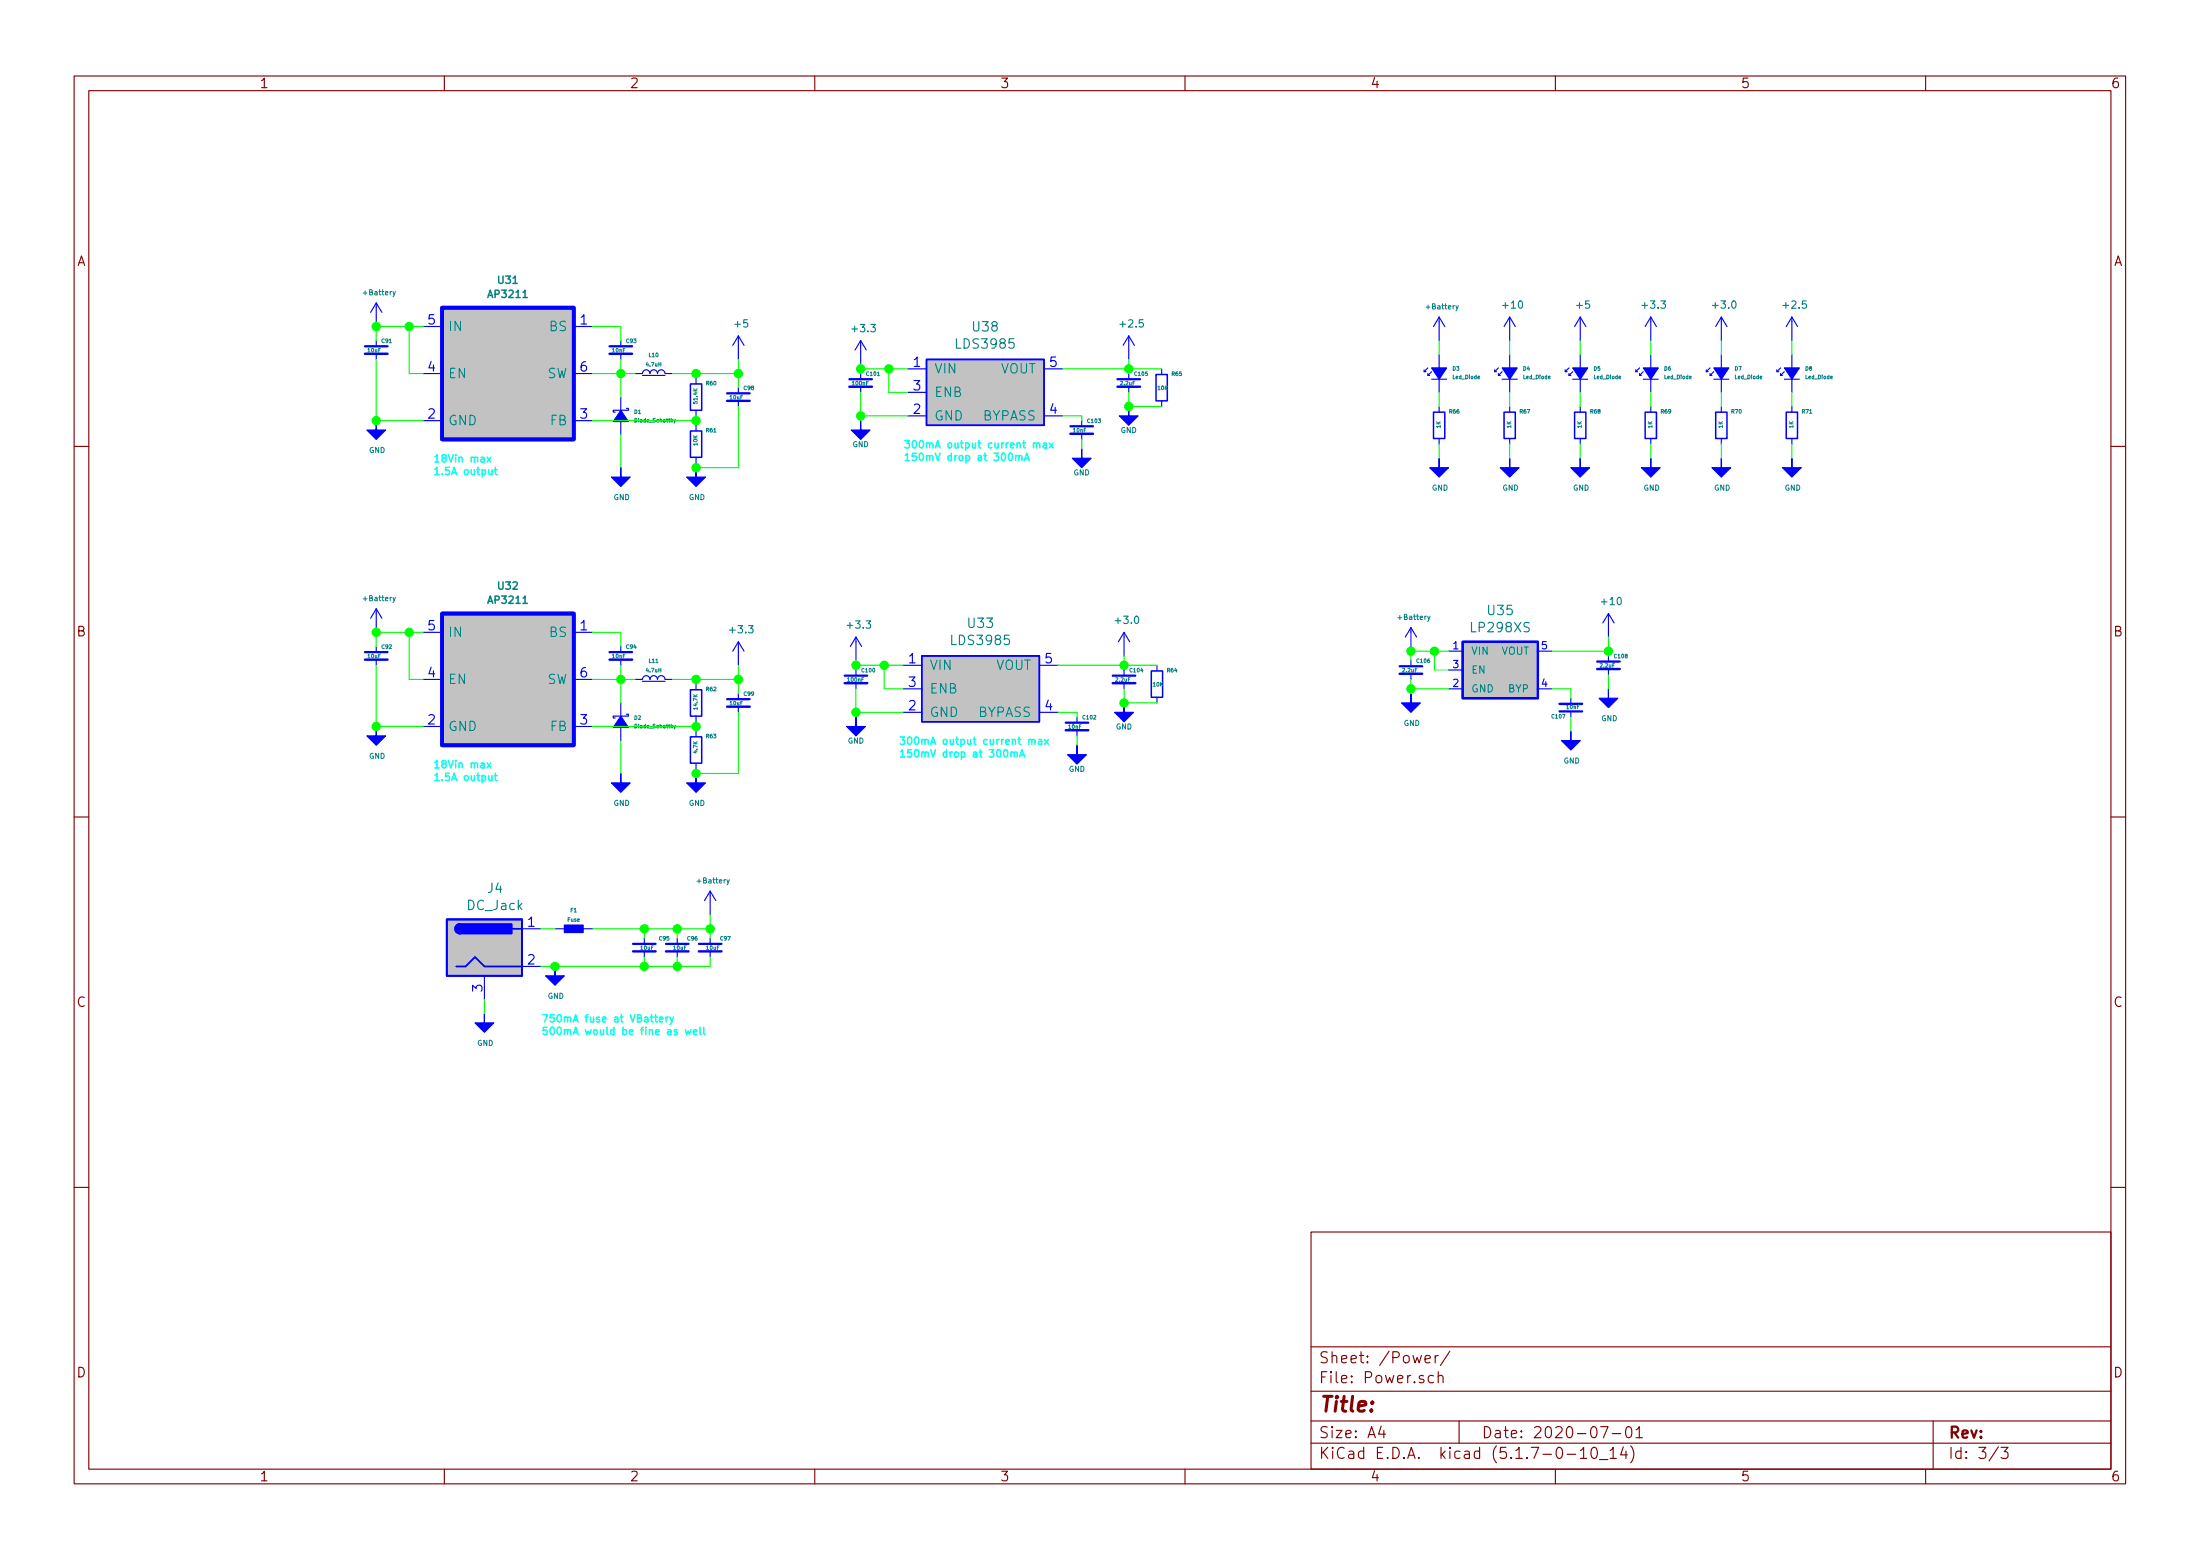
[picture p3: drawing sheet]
EESchema Schematic File Version 4
EELAYER 30 0
EELAYER END
$Descr A4 11693 8268
encoding utf-8
Sheet 3 3
Title ""
Date "2020-07-01"
Rev ""
Comp ""
Comment1 ""
Comment2 ""
Comment3 ""
Comment4 ""
$EndDescr
$Comp
L LDS3985:LDS3985 U38
U 1 1
P 5225 2075
F 0 "U38" H 5237 2425 50  0000 C CNN
F 1 "LDS3985" H 5237 2334 50  0000 C CNN
F 2 "Footprints:SOT23_5" H 5200 2075 50  0001 C CNN
F 3 "" H 5200 2075 50  0001 C CNN
	1    5225 2075
	1    0    0    -1  
$EndComp
$Comp
L Capacitor:Capacitor C101
U 1 1
P 4575 2025
F 0 "C101" H 4600 2075 20  0000 L CNB
F 1 "100nF" H 4525 2025 20  0000 L CNB
F 2 "Footprints:SMD_0402" H 4575 2025 50  0001 C CNN
F 3 "" H 4575 2025 50  0001 C CNN
	1    4575 2025
	1    0    0    -1  
$EndComp
Wire Wire Line
	4825 1950 4725 1950
Wire Wire Line
	4575 1950 4575 1925
$Comp
L GND:GND #PWR0138
U 1 1
P 4575 2225
F 0 "#PWR0138" H 4575 1975 50  0001 C CNN
F 1 "GND" H 4575 2100 28  0000 C CNN
F 2 "" H 4575 2225 50  0001 C CNN
F 3 "" H 4575 2225 50  0001 C CNN
	1    4575 2225
	1    0    0    -1  
$EndComp
Wire Wire Line
	4575 1975 4575 1950
Connection ~ 4575 1950
Wire Wire Line
	4825 2075 4725 2075
Wire Wire Line
	4725 2075 4725 1950
Connection ~ 4725 1950
Wire Wire Line
	4725 1950 4575 1950
Wire Wire Line
	4825 2200 4575 2200
Wire Wire Line
	4575 2200 4575 2225
Wire Wire Line
	4575 2075 4575 2200
Connection ~ 4575 2200
$Comp
L Capacitor:Capacitor C103
U 1 1
P 5750 2275
F 0 "C103" H 5775 2325 20  0000 L CNB
F 1 "10nF" H 5700 2275 20  0000 L CNB
F 2 "Footprints:SMD_0402" H 5750 2275 50  0001 C CNN
F 3 "" H 5750 2275 50  0001 C CNN
	1    5750 2275
	1    0    0    -1  
$EndComp
$Comp
L GND:GND #PWR0140
U 1 1
P 5750 2375
F 0 "#PWR0140" H 5750 2125 50  0001 C CNN
F 1 "GND" H 5750 2250 28  0000 C CNN
F 2 "" H 5750 2375 50  0001 C CNN
F 3 "" H 5750 2375 50  0001 C CNN
	1    5750 2375
	1    0    0    -1  
$EndComp
Wire Wire Line
	5650 2200 5750 2200
Wire Wire Line
	5750 2200 5750 2225
Wire Wire Line
	5750 2325 5750 2375
$Comp
L Capacitor:Capacitor C105
U 1 1
P 6000 2025
F 0 "C105" H 6025 2075 20  0000 L CNB
F 1 "2.2uF" H 5950 2025 20  0000 L CNB
F 2 "Footprints:SMD_0603" H 6000 2025 50  0001 C CNN
F 3 "" H 6000 2025 50  0001 C CNN
	1    6000 2025
	1    0    0    -1  
$EndComp
$Comp
L GND:GND #PWR0144
U 1 1
P 6000 2150
F 0 "#PWR0144" H 6000 1900 50  0001 C CNN
F 1 "GND" H 6000 2025 28  0000 C CNN
F 2 "" H 6000 2150 50  0001 C CNN
F 3 "" H 6000 2150 50  0001 C CNN
	1    6000 2150
	1    0    0    -1  
$EndComp
Wire Wire Line
	5650 1950 6000 1950
Wire Wire Line
	6000 1950 6000 1975
Wire Wire Line
	6000 1900 6000 1950
Connection ~ 6000 1950
Wire Wire Line
	6000 2075 6000 2150
$Comp
L Resistor:Resistor R65
U 1 1
P 6175 2050
F 0 "R65" V 6100 2100 20  0000 L CNB
F 1 "10K" V 6175 2025 20  0000 L CNB
F 2 "Footprints:SMD_0402" V 6175 2050 50  0001 C CNN
F 3 "" V 6175 2050 50  0001 C CNN
	1    6175 2050
	0    1    1    0   
$EndComp
Wire Wire Line
	6175 2150 6000 2150
Connection ~ 6000 2150
Wire Wire Line
	6175 1950 6000 1950
Text Notes 4800 2450 0    39   ~ 8
300mA output current max\n150mV drop at 300mA\n
$Comp
L AP3211:AP3211 U31
U 1 1
P 2700 1975
F 0 "U31" H 2700 2473 39  0000 C CNB
F 1 "AP3211" H 2700 2398 39  0000 C CNB
F 2 "Footprints:SOT23_6" H 2725 1925 60  0001 C CNN
F 3 "" H 2725 1925 60  0001 C CNN
	1    2700 1975
	1    0    0    -1  
$EndComp
$Comp
L Capacitor:Capacitor C91
U 1 1
P 2000 1850
F 0 "C91" H 2025 1900 20  0000 L CNB
F 1 "10uF" H 1950 1850 20  0000 L CNB
F 2 "Footprints:SMD_0603" H 2000 1850 50  0001 C CNN
F 3 "" H 2000 1850 50  0001 C CNN
	1    2000 1850
	1    0    0    -1  
$EndComp
Wire Wire Line
	2250 1725 2175 1725
Wire Wire Line
	2250 1975 2175 1975
Wire Wire Line
	2175 1975 2175 1725
Connection ~ 2175 1725
Wire Wire Line
	2175 1725 2000 1725
$Comp
L GND:GND #PWR0123
U 1 1
P 2000 2225
F 0 "#PWR0123" H 2000 1975 50  0001 C CNN
F 1 "GND" H 2005 2069 28  0000 C CNN
F 2 "" H 2000 2225 50  0001 C CNN
F 3 "" H 2000 2225 50  0001 C CNN
	1    2000 2225
	1    0    0    -1  
$EndComp
Wire Wire Line
	2250 2225 2000 2225
Wire Wire Line
	2000 1900 2000 2225
Connection ~ 2000 2225
Wire Wire Line
	2000 1800 2000 1725
$Comp
L Capacitor:Capacitor C93
U 1 1
P 3300 1850
F 0 "C93" H 3325 1900 20  0000 L CNB
F 1 "10nF" H 3250 1850 20  0000 L CNB
F 2 "Footprints:SMD_0402" H 3300 1850 50  0001 C CNN
F 3 "" H 3300 1850 50  0001 C CNN
	1    3300 1850
	1    0    0    -1  
$EndComp
Wire Wire Line
	3300 1725 3300 1800
Wire Wire Line
	3300 1900 3300 1975
$Comp
L Diode_Schottky:Diode_Schottky D1
U 1 1
P 3300 2200
F 0 "D1" V 3277 2268 20  0000 L CNB
F 1 "Diode_Schottky" V 3322 2268 20  0000 L CNB
F 2 "Footprints:Diode_SDM2U30CSP_7" V 3300 2200 50  0001 C CNN
F 3 "" V 3300 2200 50  0001 C CNN
	1    3300 2200
	0    1    1    0   
$EndComp
Wire Wire Line
	3150 1725 3300 1725
Wire Wire Line
	3150 1975 3300 1975
Wire Wire Line
	3300 2100 3300 1975
Connection ~ 3300 1975
$Comp
L GND:GND #PWR0128
U 1 1
P 3300 2475
F 0 "#PWR0128" H 3300 2225 50  0001 C CNN
F 1 "GND" H 3305 2319 28  0000 C CNN
F 2 "" H 3300 2475 50  0001 C CNN
F 3 "" H 3300 2475 50  0001 C CNN
	1    3300 2475
	1    0    0    -1  
$EndComp
$Comp
L Inductor:Inductor L10
U 1 1
P 3475 1975
F 0 "L10" H 3475 2075 20  0000 C CNB
F 1 "4.7uH" H 3475 2025 20  0000 C CNB
F 2 "Footprints:SMD_0805" V 3495 1975 50  0001 C CNN
F 3 "" V 3495 1975 50  0001 C CNN
	1    3475 1975
	1    0    0    -1  
$EndComp
$Comp
L Resistor:Resistor R60
U 1 1
P 3700 2100
F 0 "R60" V 3625 2150 20  0000 L CNB
F 1 "51.4K" H 3650 2100 20  0000 L CNB
F 2 "Footprints:SMD_0402" V 3700 2100 50  0001 C CNN
F 3 "" V 3700 2100 50  0001 C CNN
	1    3700 2100
	0    1    1    0   
$EndComp
$Comp
L Resistor:Resistor R61
U 1 1
P 3700 2350
F 0 "R61" V 3625 2400 20  0000 L CNB
F 1 "10K" H 3650 2350 20  0000 L CNB
F 2 "Footprints:SMD_0402" V 3700 2350 50  0001 C CNN
F 3 "" V 3700 2350 50  0001 C CNN
	1    3700 2350
	0    1    1    0   
$EndComp
Wire Wire Line
	3150 2225 3700 2225
Wire Wire Line
	3375 1975 3300 1975
Wire Wire Line
	3575 1975 3700 1975
Wire Wire Line
	3700 1975 3700 2000
Wire Wire Line
	3700 2200 3700 2225
Wire Wire Line
	3700 2250 3700 2225
Connection ~ 3700 2225
$Comp
L Capacitor:Capacitor C98
U 1 1
P 3925 2100
F 0 "C98" H 3950 2150 20  0000 L CNB
F 1 "10uF" H 3875 2100 20  0000 L CNB
F 2 "Footprints:SMD_0603" H 3925 2100 50  0001 C CNN
F 3 "" H 3925 2100 50  0001 C CNN
	1    3925 2100
	1    0    0    -1  
$EndComp
Wire Wire Line
	3300 2475 3300 2300
$Comp
L GND:GND #PWR0130
U 1 1
P 3700 2475
F 0 "#PWR0130" H 3700 2225 50  0001 C CNN
F 1 "GND" H 3705 2319 28  0000 C CNN
F 2 "" H 3700 2475 50  0001 C CNN
F 3 "" H 3700 2475 50  0001 C CNN
	1    3700 2475
	1    0    0    -1  
$EndComp
Wire Wire Line
	3700 2475 3700 2450
Wire Wire Line
	3700 2475 3925 2475
Wire Wire Line
	3925 2475 3925 2150
Connection ~ 3700 2475
Wire Wire Line
	3700 1975 3925 1975
Wire Wire Line
	3925 1975 3925 2050
Connection ~ 3700 1975
Text Notes 2300 2525 0    39   ~ 8
18Vin max\n1.5A output
Wire Wire Line
	3925 1975 3925 1900
Connection ~ 3925 1975
$Comp
L AP3211:AP3211 U32
U 1 1
P 2700 3600
F 0 "U32" H 2700 4098 39  0000 C CNB
F 1 "AP3211" H 2700 4023 39  0000 C CNB
F 2 "Footprints:SOT23_6" H 2725 3550 60  0001 C CNN
F 3 "" H 2725 3550 60  0001 C CNN
	1    2700 3600
	1    0    0    -1  
$EndComp
$Comp
L Capacitor:Capacitor C92
U 1 1
P 2000 3475
F 0 "C92" H 2025 3525 20  0000 L CNB
F 1 "10uF" H 1950 3475 20  0000 L CNB
F 2 "Footprints:SMD_0603" H 2000 3475 50  0001 C CNN
F 3 "" H 2000 3475 50  0001 C CNN
	1    2000 3475
	1    0    0    -1  
$EndComp
Wire Wire Line
	2250 3350 2175 3350
Wire Wire Line
	2250 3600 2175 3600
Wire Wire Line
	2175 3600 2175 3350
Connection ~ 2175 3350
Wire Wire Line
	2175 3350 2000 3350
$Comp
L GND:GND #PWR0125
U 1 1
P 2000 3850
F 0 "#PWR0125" H 2000 3600 50  0001 C CNN
F 1 "GND" H 2005 3694 28  0000 C CNN
F 2 "" H 2000 3850 50  0001 C CNN
F 3 "" H 2000 3850 50  0001 C CNN
	1    2000 3850
	1    0    0    -1  
$EndComp
Wire Wire Line
	2250 3850 2000 3850
Wire Wire Line
	2000 3525 2000 3850
Connection ~ 2000 3850
Wire Wire Line
	2000 3425 2000 3350
$Comp
L Capacitor:Capacitor C94
U 1 1
P 3300 3475
F 0 "C94" H 3325 3525 20  0000 L CNB
F 1 "10nF" H 3250 3475 20  0000 L CNB
F 2 "Footprints:SMD_0402" H 3300 3475 50  0001 C CNN
F 3 "" H 3300 3475 50  0001 C CNN
	1    3300 3475
	1    0    0    -1  
$EndComp
Wire Wire Line
	3300 3350 3300 3425
Wire Wire Line
	3300 3525 3300 3600
$Comp
L Diode_Schottky:Diode_Schottky D2
U 1 1
P 3300 3825
F 0 "D2" V 3277 3893 20  0000 L CNB
F 1 "Diode_Schottky" V 3322 3893 20  0000 L CNB
F 2 "Footprints:Diode_SDM2U30CSP_7" V 3300 3825 50  0001 C CNN
F 3 "" V 3300 3825 50  0001 C CNN
	1    3300 3825
	0    1    1    0   
$EndComp
Wire Wire Line
	3150 3350 3300 3350
Wire Wire Line
	3150 3600 3300 3600
Wire Wire Line
	3300 3725 3300 3600
Connection ~ 3300 3600
$Comp
L GND:GND #PWR0129
U 1 1
P 3300 4100
F 0 "#PWR0129" H 3300 3850 50  0001 C CNN
F 1 "GND" H 3305 3944 28  0000 C CNN
F 2 "" H 3300 4100 50  0001 C CNN
F 3 "" H 3300 4100 50  0001 C CNN
	1    3300 4100
	1    0    0    -1  
$EndComp
$Comp
L Inductor:Inductor L11
U 1 1
P 3475 3600
F 0 "L11" H 3475 3700 20  0000 C CNB
F 1 "4.7uH" H 3475 3650 20  0000 C CNB
F 2 "Footprints:SMD_0805" V 3495 3600 50  0001 C CNN
F 3 "" V 3495 3600 50  0001 C CNN
	1    3475 3600
	1    0    0    -1  
$EndComp
$Comp
L Resistor:Resistor R62
U 1 1
P 3700 3725
F 0 "R62" V 3625 3775 20  0000 L CNB
F 1 "14.7K" H 3650 3725 20  0000 L CNB
F 2 "Footprints:SMD_0402" V 3700 3725 50  0001 C CNN
F 3 "" V 3700 3725 50  0001 C CNN
	1    3700 3725
	0    1    1    0   
$EndComp
$Comp
L Resistor:Resistor R63
U 1 1
P 3700 3975
F 0 "R63" V 3625 4025 20  0000 L CNB
F 1 "4.7K" H 3650 3975 20  0000 L CNB
F 2 "Footprints:SMD_0402" V 3700 3975 50  0001 C CNN
F 3 "" V 3700 3975 50  0001 C CNN
	1    3700 3975
	0    1    1    0   
$EndComp
Wire Wire Line
	3150 3850 3700 3850
Wire Wire Line
	3375 3600 3300 3600
Wire Wire Line
	3575 3600 3700 3600
Wire Wire Line
	3700 3600 3700 3625
Wire Wire Line
	3700 3825 3700 3850
Wire Wire Line
	3700 3875 3700 3850
Connection ~ 3700 3850
$Comp
L Capacitor:Capacitor C99
U 1 1
P 3925 3725
F 0 "C99" H 3950 3775 20  0000 L CNB
F 1 "10uF" H 3875 3725 20  0000 L CNB
F 2 "Footprints:SMD_0603" H 3925 3725 50  0001 C CNN
F 3 "" H 3925 3725 50  0001 C CNN
	1    3925 3725
	1    0    0    -1  
$EndComp
Wire Wire Line
	3300 4100 3300 3925
$Comp
L GND:GND #PWR0131
U 1 1
P 3700 4100
F 0 "#PWR0131" H 3700 3850 50  0001 C CNN
F 1 "GND" H 3705 3944 28  0000 C CNN
F 2 "" H 3700 4100 50  0001 C CNN
F 3 "" H 3700 4100 50  0001 C CNN
	1    3700 4100
	1    0    0    -1  
$EndComp
Wire Wire Line
	3700 4100 3700 4075
Wire Wire Line
	3700 4100 3925 4100
Wire Wire Line
	3925 4100 3925 3775
Connection ~ 3700 4100
Wire Wire Line
	3700 3600 3925 3600
Wire Wire Line
	3925 3600 3925 3675
Connection ~ 3700 3600
Text Notes 2300 4150 0    39   ~ 8
18Vin max\n1.5A output
Wire Wire Line
	3925 3600 3925 3525
Connection ~ 3925 3600
$Comp
L LP298XS:LP298XS U35
U 1 1
P 7975 3550
F 0 "U35" H 7975 3868 50  0000 C CNN
F 1 "LP298XS" H 7975 3777 50  0000 C CNN
F 2 "Footprints:SOT23_5" H 7975 3550 50  0001 C CNN
F 3 "" H 7975 3550 50  0001 C CNN
	1    7975 3550
	1    0    0    -1  
$EndComp
$Comp
L Capacitor:Capacitor C106
U 1 1
P 7500 3550
F 0 "C106" H 7525 3600 20  0000 L CNB
F 1 "2.2uF" H 7450 3550 20  0000 L CNB
F 2 "Footprints:SMD_0603" H 7500 3550 50  0001 C CNN
F 3 "" H 7500 3550 50  0001 C CNN
	1    7500 3550
	1    0    0    -1  
$EndComp
$Comp
L Capacitor:Capacitor C108
U 1 1
P 8550 3525
F 0 "C108" H 8575 3575 20  0000 L CNB
F 1 "2.2uF" H 8500 3525 20  0000 L CNB
F 2 "Footprints:SMD_0603" H 8550 3525 50  0001 C CNN
F 3 "" H 8550 3525 50  0001 C CNN
	1    8550 3525
	1    0    0    -1  
$EndComp
$Comp
L Capacitor:Capacitor C107
U 1 1
P 8350 3750
F 0 "C107" H 8375 3800 20  0000 L CNB
F 1 "10nF" H 8300 3750 20  0000 L CNB
F 2 "Footprints:SMD_0402" H 8350 3750 50  0001 C CNN
F 3 "" H 8350 3750 50  0001 C CNN
	1    8350 3750
	-1   0    0    1   
$EndComp
$Comp
L GND:GND #PWR0151
U 1 1
P 8350 3875
F 0 "#PWR0151" H 8350 3625 50  0001 C CNN
F 1 "GND" H 8355 3719 28  0000 C CNN
F 2 "" H 8350 3875 50  0001 C CNN
F 3 "" H 8350 3875 50  0001 C CNN
	1    8350 3875
	1    0    0    -1  
$EndComp
Wire Wire Line
	8250 3650 8350 3650
Wire Wire Line
	8350 3650 8350 3700
Wire Wire Line
	8350 3800 8350 3875
$Comp
L GND:GND #PWR0155
U 1 1
P 8550 3650
F 0 "#PWR0155" H 8550 3400 50  0001 C CNN
F 1 "GND" H 8555 3494 28  0000 C CNN
F 2 "" H 8550 3650 50  0001 C CNN
F 3 "" H 8550 3650 50  0001 C CNN
	1    8550 3650
	1    0    0    -1  
$EndComp
Wire Wire Line
	8550 3575 8550 3650
Wire Wire Line
	8550 3450 8550 3475
Wire Wire Line
	8250 3450 8550 3450
Wire Wire Line
	8550 3375 8550 3450
Connection ~ 8550 3450
Wire Wire Line
	7700 3450 7625 3450
$Comp
L GND:GND #PWR0146
U 1 1
P 7500 3675
F 0 "#PWR0146" H 7500 3425 50  0001 C CNN
F 1 "GND" H 7505 3519 28  0000 C CNN
F 2 "" H 7500 3675 50  0001 C CNN
F 3 "" H 7500 3675 50  0001 C CNN
	1    7500 3675
	1    0    0    -1  
$EndComp
Wire Wire Line
	7500 3500 7500 3450
Wire Wire Line
	7700 3650 7500 3650
Wire Wire Line
	7500 3650 7500 3675
Wire Wire Line
	7500 3600 7500 3650
Connection ~ 7500 3650
Wire Wire Line
	7700 3550 7625 3550
Wire Wire Line
	7625 3550 7625 3450
Connection ~ 7625 3450
Wire Wire Line
	7625 3450 7500 3450
$Comp
L Resistor:Resistor R67
U 1 1
P 8025 2250
F 0 "R67" V 7950 2300 20  0000 L CNB
F 1 "1K" H 8000 2250 20  0000 L CNB
F 2 "Footprints:SMD_0402" V 8025 2250 50  0001 C CNN
F 3 "" V 8025 2250 50  0001 C CNN
	1    8025 2250
	0    1    1    0   
$EndComp
$Comp
L Led:Led_Diode D4
U 1 1
P 8025 1975
F 0 "D4" V 8048 1907 20  0000 R CNB
F 1 "Led_Diode" V 8003 1907 20  0000 R CNB
F 2 "Footprints:Diode_0603" V 8025 1975 50  0001 C CNN
F 3 "" V 8025 1975 50  0001 C CNN
	1    8025 1975
	0    -1   -1   0   
$EndComp
Wire Wire Line
	8025 2075 8025 2150
$Comp
L GND:GND #PWR0150
U 1 1
P 8025 2425
F 0 "#PWR0150" H 8025 2175 50  0001 C CNN
F 1 "GND" H 8030 2269 28  0000 C CNN
F 2 "" H 8025 2425 50  0001 C CNN
F 3 "" H 8025 2425 50  0001 C CNN
	1    8025 2425
	1    0    0    -1  
$EndComp
Wire Wire Line
	8025 1800 8025 1875
Wire Wire Line
	8025 2350 8025 2425
$Comp
L Resistor:Resistor R66
U 1 1
P 7650 2250
F 0 "R66" V 7575 2300 20  0000 L CNB
F 1 "1K" H 7625 2250 20  0000 L CNB
F 2 "Footprints:SMD_0402" V 7650 2250 50  0001 C CNN
F 3 "" V 7650 2250 50  0001 C CNN
	1    7650 2250
	0    1    1    0   
$EndComp
$Comp
L Led:Led_Diode D3
U 1 1
P 7650 1975
F 0 "D3" V 7673 1907 20  0000 R CNB
F 1 "Led_Diode" V 7628 1907 20  0000 R CNB
F 2 "Footprints:Diode_0603" V 7650 1975 50  0001 C CNN
F 3 "" V 7650 1975 50  0001 C CNN
	1    7650 1975
	0    -1   -1   0   
$EndComp
Wire Wire Line
	7650 2075 7650 2150
$Comp
L GND:GND #PWR0148
U 1 1
P 7650 2425
F 0 "#PWR0148" H 7650 2175 50  0001 C CNN
F 1 "GND" H 7655 2269 28  0000 C CNN
F 2 "" H 7650 2425 50  0001 C CNN
F 3 "" H 7650 2425 50  0001 C CNN
	1    7650 2425
	1    0    0    -1  
$EndComp
Wire Wire Line
	7650 1800 7650 1875
Wire Wire Line
	7650 2350 7650 2425
$Comp
L Resistor:Resistor R68
U 1 1
P 8400 2250
F 0 "R68" V 8325 2300 20  0000 L CNB
F 1 "1K" H 8375 2250 20  0000 L CNB
F 2 "Footprints:SMD_0402" V 8400 2250 50  0001 C CNN
F 3 "" V 8400 2250 50  0001 C CNN
	1    8400 2250
	0    1    1    0   
$EndComp
$Comp
L Led:Led_Diode D5
U 1 1
P 8400 1975
F 0 "D5" V 8423 1907 20  0000 R CNB
F 1 "Led_Diode" V 8378 1907 20  0000 R CNB
F 2 "Footprints:Diode_0603" V 8400 1975 50  0001 C CNN
F 3 "" V 8400 1975 50  0001 C CNN
	1    8400 1975
	0    -1   -1   0   
$EndComp
Wire Wire Line
	8400 2075 8400 2150
$Comp
L GND:GND #PWR0153
U 1 1
P 8400 2425
F 0 "#PWR0153" H 8400 2175 50  0001 C CNN
F 1 "GND" H 8405 2269 28  0000 C CNN
F 2 "" H 8400 2425 50  0001 C CNN
F 3 "" H 8400 2425 50  0001 C CNN
	1    8400 2425
	1    0    0    -1  
$EndComp
Wire Wire Line
	8400 1800 8400 1875
Wire Wire Line
	8400 2350 8400 2425
$Comp
L Resistor:Resistor R70
U 1 1
P 9150 2250
F 0 "R70" V 9075 2300 20  0000 L CNB
F 1 "1K" H 9125 2250 20  0000 L CNB
F 2 "Footprints:SMD_0402" V 9150 2250 50  0001 C CNN
F 3 "" V 9150 2250 50  0001 C CNN
	1    9150 2250
	0    1    1    0   
$EndComp
$Comp
L Led:Led_Diode D7
U 1 1
P 9150 1975
F 0 "D7" V 9173 1907 20  0000 R CNB
F 1 "Led_Diode" V 9128 1907 20  0000 R CNB
F 2 "Footprints:Diode_0603" V 9150 1975 50  0001 C CNN
F 3 "" V 9150 1975 50  0001 C CNN
	1    9150 1975
	0    -1   -1   0   
$EndComp
Wire Wire Line
	9150 2075 9150 2150
$Comp
L GND:GND #PWR0159
U 1 1
P 9150 2425
F 0 "#PWR0159" H 9150 2175 50  0001 C CNN
F 1 "GND" H 9155 2269 28  0000 C CNN
F 2 "" H 9150 2425 50  0001 C CNN
F 3 "" H 9150 2425 50  0001 C CNN
	1    9150 2425
	1    0    0    -1  
$EndComp
Wire Wire Line
	9150 1800 9150 1875
Wire Wire Line
	9150 2350 9150 2425
$Comp
L Resistor:Resistor R69
U 1 1
P 8775 2250
F 0 "R69" V 8700 2300 20  0000 L CNB
F 1 "1K" H 8750 2250 20  0000 L CNB
F 2 "Footprints:SMD_0402" V 8775 2250 50  0001 C CNN
F 3 "" V 8775 2250 50  0001 C CNN
	1    8775 2250
	0    1    1    0   
$EndComp
$Comp
L Led:Led_Diode D6
U 1 1
P 8775 1975
F 0 "D6" V 8798 1907 20  0000 R CNB
F 1 "Led_Diode" V 8753 1907 20  0000 R CNB
F 2 "Footprints:Diode_0603" V 8775 1975 50  0001 C CNN
F 3 "" V 8775 1975 50  0001 C CNN
	1    8775 1975
	0    -1   -1   0   
$EndComp
Wire Wire Line
	8775 2075 8775 2150
$Comp
L GND:GND #PWR0157
U 1 1
P 8775 2425
F 0 "#PWR0157" H 8775 2175 50  0001 C CNN
F 1 "GND" H 8780 2269 28  0000 C CNN
F 2 "" H 8775 2425 50  0001 C CNN
F 3 "" H 8775 2425 50  0001 C CNN
	1    8775 2425
	1    0    0    -1  
$EndComp
Wire Wire Line
	8775 1800 8775 1875
Wire Wire Line
	8775 2350 8775 2425
$Comp
L Resistor:Resistor R71
U 1 1
P 9525 2250
F 0 "R71" V 9450 2300 20  0000 L CNB
F 1 "1K" H 9500 2250 20  0000 L CNB
F 2 "Footprints:SMD_0402" V 9525 2250 50  0001 C CNN
F 3 "" V 9525 2250 50  0001 C CNN
	1    9525 2250
	0    1    1    0   
$EndComp
$Comp
L Led:Led_Diode D8
U 1 1
P 9525 1975
F 0 "D8" V 9548 1907 20  0000 R CNB
F 1 "Led_Diode" V 9503 1907 20  0000 R CNB
F 2 "Footprints:Diode_0603" V 9525 1975 50  0001 C CNN
F 3 "" V 9525 1975 50  0001 C CNN
	1    9525 1975
	0    -1   -1   0   
$EndComp
Wire Wire Line
	9525 2075 9525 2150
$Comp
L GND:GND #PWR0161
U 1 1
P 9525 2425
F 0 "#PWR0161" H 9525 2175 50  0001 C CNN
F 1 "GND" H 9530 2269 28  0000 C CNN
F 2 "" H 9525 2425 50  0001 C CNN
F 3 "" H 9525 2425 50  0001 C CNN
	1    9525 2425
	1    0    0    -1  
$EndComp
Wire Wire Line
	9525 1800 9525 1875
Wire Wire Line
	9525 2350 9525 2425
$Comp
L LDS3985:LDS3985 U33
U 1 1
P 5200 3650
F 0 "U33" H 5212 4000 50  0000 C CNN
F 1 "LDS3985" H 5212 3909 50  0000 C CNN
F 2 "Footprints:SOT23_5" H 5175 3650 50  0001 C CNN
F 3 "" H 5175 3650 50  0001 C CNN
	1    5200 3650
	1    0    0    -1  
$EndComp
$Comp
L Capacitor:Capacitor C100
U 1 1
P 4550 3600
F 0 "C100" H 4575 3650 20  0000 L CNB
F 1 "100nF" H 4500 3600 20  0000 L CNB
F 2 "Footprints:SMD_0402" H 4550 3600 50  0001 C CNN
F 3 "" H 4550 3600 50  0001 C CNN
	1    4550 3600
	1    0    0    -1  
$EndComp
Wire Wire Line
	4800 3525 4700 3525
Wire Wire Line
	4550 3525 4550 3500
$Comp
L GND:GND #PWR0136
U 1 1
P 4550 3800
F 0 "#PWR0136" H 4550 3550 50  0001 C CNN
F 1 "GND" H 4550 3675 28  0000 C CNN
F 2 "" H 4550 3800 50  0001 C CNN
F 3 "" H 4550 3800 50  0001 C CNN
	1    4550 3800
	1    0    0    -1  
$EndComp
Wire Wire Line
	4550 3550 4550 3525
Connection ~ 4550 3525
Wire Wire Line
	4800 3650 4700 3650
Wire Wire Line
	4700 3650 4700 3525
Connection ~ 4700 3525
Wire Wire Line
	4700 3525 4550 3525
Wire Wire Line
	4800 3775 4550 3775
Wire Wire Line
	4550 3775 4550 3800
Wire Wire Line
	4550 3650 4550 3775
Connection ~ 4550 3775
$Comp
L Capacitor:Capacitor C102
U 1 1
P 5725 3850
F 0 "C102" H 5750 3900 20  0000 L CNB
F 1 "10nF" H 5675 3850 20  0000 L CNB
F 2 "Footprints:SMD_0402" H 5725 3850 50  0001 C CNN
F 3 "" H 5725 3850 50  0001 C CNN
	1    5725 3850
	1    0    0    -1  
$EndComp
$Comp
L GND:GND #PWR0139
U 1 1
P 5725 3950
F 0 "#PWR0139" H 5725 3700 50  0001 C CNN
F 1 "GND" H 5725 3825 28  0000 C CNN
F 2 "" H 5725 3950 50  0001 C CNN
F 3 "" H 5725 3950 50  0001 C CNN
	1    5725 3950
	1    0    0    -1  
$EndComp
Wire Wire Line
	5625 3775 5725 3775
Wire Wire Line
	5725 3775 5725 3800
Wire Wire Line
	5725 3900 5725 3950
$Comp
L Capacitor:Capacitor C104
U 1 1
P 5975 3600
F 0 "C104" H 6000 3650 20  0000 L CNB
F 1 "2.2uF" H 5925 3600 20  0000 L CNB
F 2 "Footprints:SMD_0603" H 5975 3600 50  0001 C CNN
F 3 "" H 5975 3600 50  0001 C CNN
	1    5975 3600
	1    0    0    -1  
$EndComp
$Comp
L GND:GND #PWR0142
U 1 1
P 5975 3725
F 0 "#PWR0142" H 5975 3475 50  0001 C CNN
F 1 "GND" H 5975 3600 28  0000 C CNN
F 2 "" H 5975 3725 50  0001 C CNN
F 3 "" H 5975 3725 50  0001 C CNN
	1    5975 3725
	1    0    0    -1  
$EndComp
Wire Wire Line
	5625 3525 5975 3525
Wire Wire Line
	5975 3525 5975 3550
Wire Wire Line
	5975 3475 5975 3525
Connection ~ 5975 3525
Wire Wire Line
	5975 3650 5975 3725
$Comp
L Resistor:Resistor R64
U 1 1
P 6150 3625
F 0 "R64" V 6075 3675 20  0000 L CNB
F 1 "10K" V 6150 3600 20  0000 L CNB
F 2 "Footprints:SMD_0402" V 6150 3625 50  0001 C CNN
F 3 "" V 6150 3625 50  0001 C CNN
	1    6150 3625
	0    1    1    0   
$EndComp
Wire Wire Line
	6150 3725 5975 3725
Connection ~ 5975 3725
Wire Wire Line
	6150 3525 5975 3525
Text Notes 4775 4025 0    39   ~ 8
300mA output current max\n150mV drop at 300mA\n
$Comp
L DC_Jack:DC_Jack J4
U 1 1
P 2575 5025
F 0 "J4" H 2632 5342 50  0000 C CNN
F 1 "DC_Jack" H 2632 5251 50  0000 C CNN
F 2 "Footprints:BarrelJack" H 2625 4985 50  0001 C CNN
F 3 "" H 2625 4985 50  0001 C CNN
	1    2575 5025
	1    0    0    -1  
$EndComp
$Comp
L GND:GND #PWR0126
U 1 1
P 2575 5375
F 0 "#PWR0126" H 2575 5125 50  0001 C CNN
F 1 "GND" H 2580 5219 28  0000 C CNN
F 2 "" H 2575 5375 50  0001 C CNN
F 3 "" H 2575 5375 50  0001 C CNN
	1    2575 5375
	1    0    0    -1  
$EndComp
Wire Wire Line
	2575 5300 2575 5375
$Comp
L GND:GND #PWR0127
U 1 1
P 2950 5125
F 0 "#PWR0127" H 2950 4875 50  0001 C CNN
F 1 "GND" H 2955 4969 28  0000 C CNN
F 2 "" H 2950 5125 50  0001 C CNN
F 3 "" H 2950 5125 50  0001 C CNN
	1    2950 5125
	1    0    0    -1  
$EndComp
Wire Wire Line
	2950 5125 2875 5125
$Comp
L Capacitor:Capacitor C96
U 1 1
P 3600 5025
F 0 "C96" H 3650 5075 20  0000 L CNB
F 1 "10uF" H 3575 5025 20  0000 L CNB
F 2 "Footprints:SMD_0603" H 3600 5025 50  0001 C CNN
F 3 "" H 3600 5025 50  0001 C CNN
	1    3600 5025
	1    0    0    -1  
$EndComp
Wire Wire Line
	3600 5125 3425 5125
$Comp
L Capacitor:Capacitor C95
U 1 1
P 3425 5025
F 0 "C95" H 3500 5075 20  0000 L CNB
F 1 "10uF" H 3400 5025 20  0000 L CNB
F 2 "Footprints:SMD_0603" H 3425 5025 50  0001 C CNN
F 3 "" H 3425 5025 50  0001 C CNN
	1    3425 5025
	1    0    0    -1  
$EndComp
$Comp
L Capacitor:Capacitor C97
U 1 1
P 3775 5025
F 0 "C97" H 3825 5075 20  0000 L CNB
F 1 "10uF" H 3750 5025 20  0000 L CNB
F 2 "Footprints:SMD_0603" H 3775 5025 50  0001 C CNN
F 3 "" H 3775 5025 50  0001 C CNN
	1    3775 5025
	1    0    0    -1  
$EndComp
Wire Wire Line
	3425 5075 3425 5125
Connection ~ 3425 5125
Wire Wire Line
	3600 5075 3600 5125
Wire Wire Line
	3425 4975 3425 4925
Connection ~ 3425 4925
Wire Wire Line
	3600 4975 3600 4925
Wire Wire Line
	3600 4925 3775 4925
Wire Wire Line
	3775 4925 3775 4975
Connection ~ 3600 4925
Wire Wire Line
	3775 5075 3775 5125
Wire Wire Line
	3775 5125 3600 5125
Connection ~ 3600 5125
$Comp
L Fuse:Fuse F1
U 1 1
P 3050 4925
F 0 "F1" H 3050 5025 20  0000 C CNB
F 1 "Fuse" H 3050 4975 20  0000 C CNB
F 2 "Footprints:SMD_0805" H 3050 4925 50  0001 C CNN
F 3 "" H 3050 4925 50  0001 C CNN
	1    3050 4925
	1    0    0    -1  
$EndComp
Wire Wire Line
	2875 4925 2950 4925
Wire Wire Line
	3425 4925 3600 4925
Text Notes 2875 5500 0    39   ~ 8
750mA fuse at VBattery\n500mA would be fine as well
Wire Wire Line
	3775 4850 3775 4925
Connection ~ 3775 4925
Wire Wire Line
	3150 4925 3425 4925
Wire Wire Line
	2950 5125 3425 5125
Connection ~ 2950 5125
$Comp
L +Battery:+Battery #PWR098
U 1 1
P 2000 1725
F 0 "#PWR098" H 2000 1575 50  0001 C CNN
F 1 "+Battery" H 2015 1907 28  0000 C CNN
F 2 "" H 2000 1725 50  0001 C CNN
F 3 "" H 2000 1725 50  0001 C CNN
	1    2000 1725
	1    0    0    -1  
$EndComp
Connection ~ 2000 1725
$Comp
L +Battery:+Battery #PWR0108
U 1 1
P 2000 3350
F 0 "#PWR0108" H 2000 3200 50  0001 C CNN
F 1 "+Battery" H 2015 3532 28  0000 C CNN
F 2 "" H 2000 3350 50  0001 C CNN
F 3 "" H 2000 3350 50  0001 C CNN
	1    2000 3350
	1    0    0    -1  
$EndComp
Connection ~ 2000 3350
$Comp
L +3.3:+3.3 #PWR0124
U 1 1
P 3925 3525
F 0 "#PWR0124" H 3925 3375 50  0001 C CNN
F 1 "+3.3" H 3940 3716 39  0000 C CNN
F 2 "" H 3925 3525 50  0001 C CNN
F 3 "" H 3925 3525 50  0001 C CNN
	1    3925 3525
	1    0    0    -1  
$EndComp
$Comp
L +3.3:+3.3 #PWR0132
U 1 1
P 4550 3500
F 0 "#PWR0132" H 4550 3350 50  0001 C CNN
F 1 "+3.3" H 4565 3691 39  0000 C CNN
F 2 "" H 4550 3500 50  0001 C CNN
F 3 "" H 4550 3500 50  0001 C CNN
	1    4550 3500
	1    0    0    -1  
$EndComp
$Comp
L +3.3:+3.3 #PWR0133
U 1 1
P 4575 1925
F 0 "#PWR0133" H 4575 1775 50  0001 C CNN
F 1 "+3.3" H 4590 2116 39  0000 C CNN
F 2 "" H 4575 1925 50  0001 C CNN
F 3 "" H 4575 1925 50  0001 C CNN
	1    4575 1925
	1    0    0    -1  
$EndComp
$Comp
L +5:+5 #PWR0122
U 1 1
P 3925 1900
F 0 "#PWR0122" H 3925 1750 50  0001 C CNN
F 1 "+5" H 3940 2091 39  0000 C CNN
F 2 "" H 3925 1900 50  0001 C CNN
F 3 "" H 3925 1900 50  0001 C CNN
	1    3925 1900
	1    0    0    -1  
$EndComp
$Comp
L +3.0:+3.0 #PWR0134
U 1 1
P 5975 3475
F 0 "#PWR0134" H 5975 3325 50  0001 C CNN
F 1 "+3.0" H 5990 3666 39  0000 C CNN
F 2 "" H 5975 3475 50  0001 C CNN
F 3 "" H 5975 3475 50  0001 C CNN
	1    5975 3475
	1    0    0    -1  
$EndComp
$Comp
L +Battery:+Battery #PWR0111
U 1 1
P 3775 4850
F 0 "#PWR0111" H 3775 4700 50  0001 C CNN
F 1 "+Battery" H 3790 5032 28  0000 C CNN
F 2 "" H 3775 4850 50  0001 C CNN
F 3 "" H 3775 4850 50  0001 C CNN
	1    3775 4850
	1    0    0    -1  
$EndComp
$Comp
L +Battery:+Battery #PWR0137
U 1 1
P 7500 3450
F 0 "#PWR0137" H 7500 3300 50  0001 C CNN
F 1 "+Battery" H 7515 3632 28  0000 C CNN
F 2 "" H 7500 3450 50  0001 C CNN
F 3 "" H 7500 3450 50  0001 C CNN
	1    7500 3450
	1    0    0    -1  
$EndComp
Connection ~ 7500 3450
$Comp
L +Battery:+Battery #PWR0141
U 1 1
P 7650 1800
F 0 "#PWR0141" H 7650 1650 50  0001 C CNN
F 1 "+Battery" H 7665 1982 28  0000 C CNN
F 2 "" H 7650 1800 50  0001 C CNN
F 3 "" H 7650 1800 50  0001 C CNN
	1    7650 1800
	1    0    0    -1  
$EndComp
$Comp
L +10:+10 #PWR0143
U 1 1
P 8025 1800
F 0 "#PWR0143" H 8025 1650 50  0001 C CNN
F 1 "+10" H 8040 1991 39  0000 C CNN
F 2 "" H 8025 1800 50  0001 C CNN
F 3 "" H 8025 1800 50  0001 C CNN
	1    8025 1800
	1    0    0    -1  
$EndComp
$Comp
L +10:+10 #PWR0147
U 1 1
P 8550 3375
F 0 "#PWR0147" H 8550 3225 50  0001 C CNN
F 1 "+10" H 8565 3566 39  0000 C CNN
F 2 "" H 8550 3375 50  0001 C CNN
F 3 "" H 8550 3375 50  0001 C CNN
	1    8550 3375
	1    0    0    -1  
$EndComp
$Comp
L +2.5:+2.5 #PWR0135
U 1 1
P 6000 1900
F 0 "#PWR0135" H 6000 1750 50  0001 C CNN
F 1 "+2.5" H 6015 2091 39  0000 C CNN
F 2 "" H 6000 1900 50  0001 C CNN
F 3 "" H 6000 1900 50  0001 C CNN
	1    6000 1900
	1    0    0    -1  
$EndComp
$Comp
L +2.5:+2.5 #PWR0154
U 1 1
P 9525 1800
F 0 "#PWR0154" H 9525 1650 50  0001 C CNN
F 1 "+2.5" H 9540 1991 39  0000 C CNN
F 2 "" H 9525 1800 50  0001 C CNN
F 3 "" H 9525 1800 50  0001 C CNN
	1    9525 1800
	1    0    0    -1  
$EndComp
$Comp
L +3.0:+3.0 #PWR0152
U 1 1
P 9150 1800
F 0 "#PWR0152" H 9150 1650 50  0001 C CNN
F 1 "+3.0" H 9165 1991 39  0000 C CNN
F 2 "" H 9150 1800 50  0001 C CNN
F 3 "" H 9150 1800 50  0001 C CNN
	1    9150 1800
	1    0    0    -1  
$EndComp
$Comp
L +5:+5 #PWR0145
U 1 1
P 8400 1800
F 0 "#PWR0145" H 8400 1650 50  0001 C CNN
F 1 "+5" H 8415 1991 39  0000 C CNN
F 2 "" H 8400 1800 50  0001 C CNN
F 3 "" H 8400 1800 50  0001 C CNN
	1    8400 1800
	1    0    0    -1  
$EndComp
$Comp
L +3.3:+3.3 #PWR0149
U 1 1
P 8775 1800
F 0 "#PWR0149" H 8775 1650 50  0001 C CNN
F 1 "+3.3" H 8790 1991 39  0000 C CNN
F 2 "" H 8775 1800 50  0001 C CNN
F 3 "" H 8775 1800 50  0001 C CNN
	1    8775 1800
	1    0    0    -1  
$EndComp
$EndSCHEMATC
